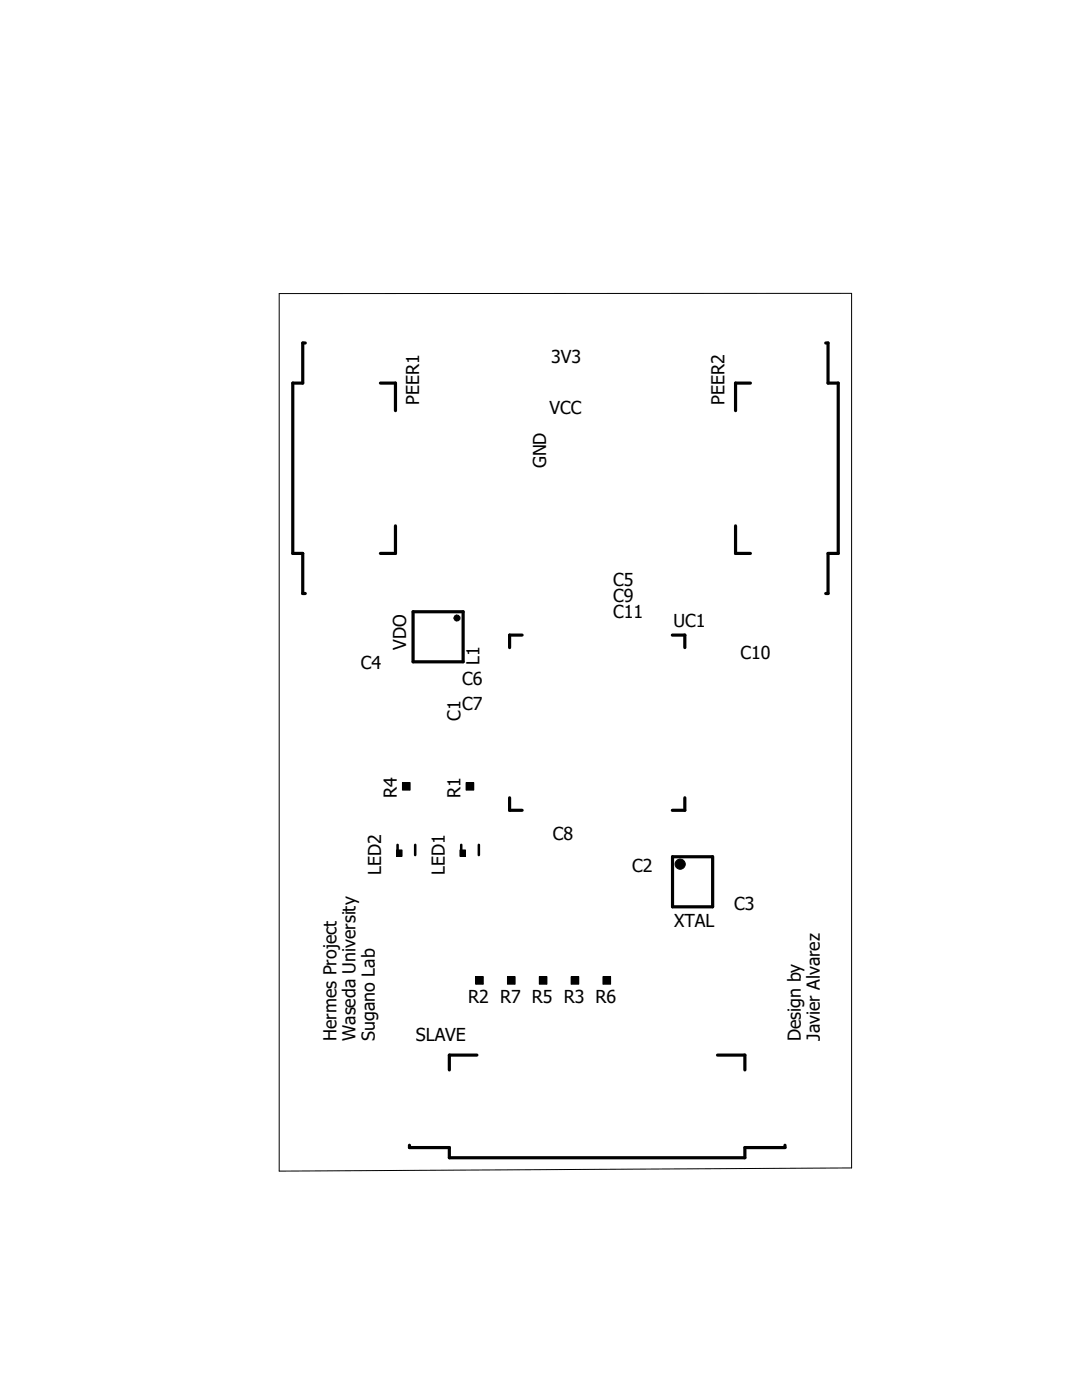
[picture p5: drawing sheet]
<svg xmlns="http://www.w3.org/2000/svg" width="216mm" height="279mm" viewBox="0 0 216 279" stroke-linecap="round" stroke-linejoin="round" font-family="sans-serif">
<path d="M33.6 33.3l148.6 212.8M182.2 33.3l-148.6 212.8" fill="none" stroke="#fff" stroke-width=".2"/>
<g fill="none" stroke="#000" stroke-width=".64">
<path d="M60.9 68.5h-.5v8h-2v33.9h2v8h.5M75.9 76.5h3v5.5M149.7 76.5h-2.9v5.5M164.8 68.5h.4v8h2.1v33.9h-2.1v8h-.4M78.9 104.9v5.5h-3M146.8 104.9v5.5h2.9M82.4 122.1h10v10h-10zM104.2 126.7h-2.5v2.5M134.2 126.7h2.5v2.5M101.7 159.2v2.5h2.5M136.7 159.2v2.5h-2.5M134.2 171h8v10h-8z"/>
<path d="M95.2 210.6h-5.5v2.9M143.2 210.6h5.4v2.9M81.7 228.6v.4h8v2.1h58.9v-2.1h8v-.4"/>
</g>
<g fill="#000">
<path d="M80.3 156.2h1.5v1.5h-1.5z" fill-rule="evenodd"/>
<path d="M93 156.2h1.5v1.5h-1.5z" fill-rule="evenodd"/>
<path d="M79.1 169.6h1.1v1.3h-1.1z" fill-rule="evenodd"/>
<path d="M91.8 169.6h1.1v1.3h-1.1z" fill-rule="evenodd"/>
<path d="M94.9 194.9h1.5v1.5h-1.5z" fill-rule="evenodd"/>
<path d="M101.3 194.9h1.5v1.5h-1.5z" fill-rule="evenodd"/>
<path d="M107.6 194.9h1.5v1.5h-1.5z" fill-rule="evenodd"/>
<path d="M114 194.9h1.5v1.5h-1.5z" fill-rule="evenodd"/>
<path d="M120.3 194.9h1.5v1.5h-1.5z" fill-rule="evenodd"/>
<circle cx="91.2" cy="123.3" r=".62"/>
<circle cx="135.7" cy="172.5" r="1.01"/>
</g>
<g fill="none" stroke="#000" stroke-width=".2">
<path d="M55.7 58.6l114.2-.1v174.6l-114.2 .6zM80.3 156.2h1.5v1.5h-1.5zM93 156.2h1.5v1.5h-1.5zM79.1 169.6h1.1v1.3h-1.1zM91.8 169.6h1.1v1.3h-1.1zM94.9 194.9h1.5v1.5h-1.5zM101.3 194.9h1.5v1.5h-1.5zM107.6 194.9h1.5v1.5h-1.5zM114 194.9h1.5v1.5h-1.5zM120.3 194.9h1.5v1.5h-1.5z"/>
<circle cx="91.2" cy="123.3" r=".62"/>
<circle cx="135.7" cy="172.5" r="1.01"/>
</g>
<path d="M79.3 168.6v2M82.8 168.6v2M92 168.6v2M95.5 168.6v2" fill="none" stroke="#000" stroke-width=".51"/>
<g font-size="3.6">
<text x="110" y="72.5">3V3</text>
<text x="83.6" y="80.8" transform="rotate(-90 83.6 80.8)">PEER1</text>
<text x="109.6" y="82.7">VCC</text>
<text x="144.6" y="80.8" transform="rotate(-90 144.6 80.8)">PEER2</text>
<text x="109" y="93.5" transform="rotate(-90 109 93.5)">GND</text>
<text x="122.3" y="117">C5</text>
<text x="122.3" y="123.3">C11</text>
<text x="122.3" y="120.1">C9</text>
<text x="134.4" y="125.2">UC1</text>
<text x="81.1" y="129.6" transform="rotate(-90 81.1 129.6)">VDO</text>
<text x="147.7" y="131.5">C10</text>
<text x="72" y="133.4">C4</text>
<text x="92.2" y="136.6">C6</text>
<text x="95.7" y="132.7" transform="rotate(-90 95.7 132.7)">L1</text>
<text x="91.9" y="143.8" transform="rotate(-90 91.9 143.8)">C1</text>
<text x="92.2" y="141.7">C7</text>
<text x="79.2" y="159.2" transform="rotate(-90 79.2 159.2)">R4</text>
<text x="91.9" y="159.2" transform="rotate(-90 91.9 159.2)">R1</text>
<text x="110.3" y="167.7">C8</text>
<text x="76.1" y="174.6" transform="rotate(-90 76.1 174.6)">LED2</text>
<text x="88.8" y="174.6" transform="rotate(-90 88.8 174.6)">LED1</text>
<text x="126.2" y="174.1">C2</text>
<text x="134.5" y="185">XTAL</text>
<text x="146.5" y="181.7">C3</text>
<text x="93.4" y="200.1">R2 R7 R5 R3 R6</text>
<text x="67.1" y="207.7" transform="rotate(-90 67.1 207.7)">Hermes Project</text>
<text x="71" y="207.7" transform="rotate(-90 71 207.7)">Waseda University</text>
<text x="74.8" y="207.7" transform="rotate(-90 74.8 207.7)">Sugano Lab</text>
<text x="83" y="207.7">SLAVE</text>
<text x="159.8" y="207.7" transform="rotate(-90 159.8 207.7)">Design by</text>
<text x="163.6" y="207.7" transform="rotate(-90 163.6 207.7)">Javier Alvarez</text>
</g>
</svg>
